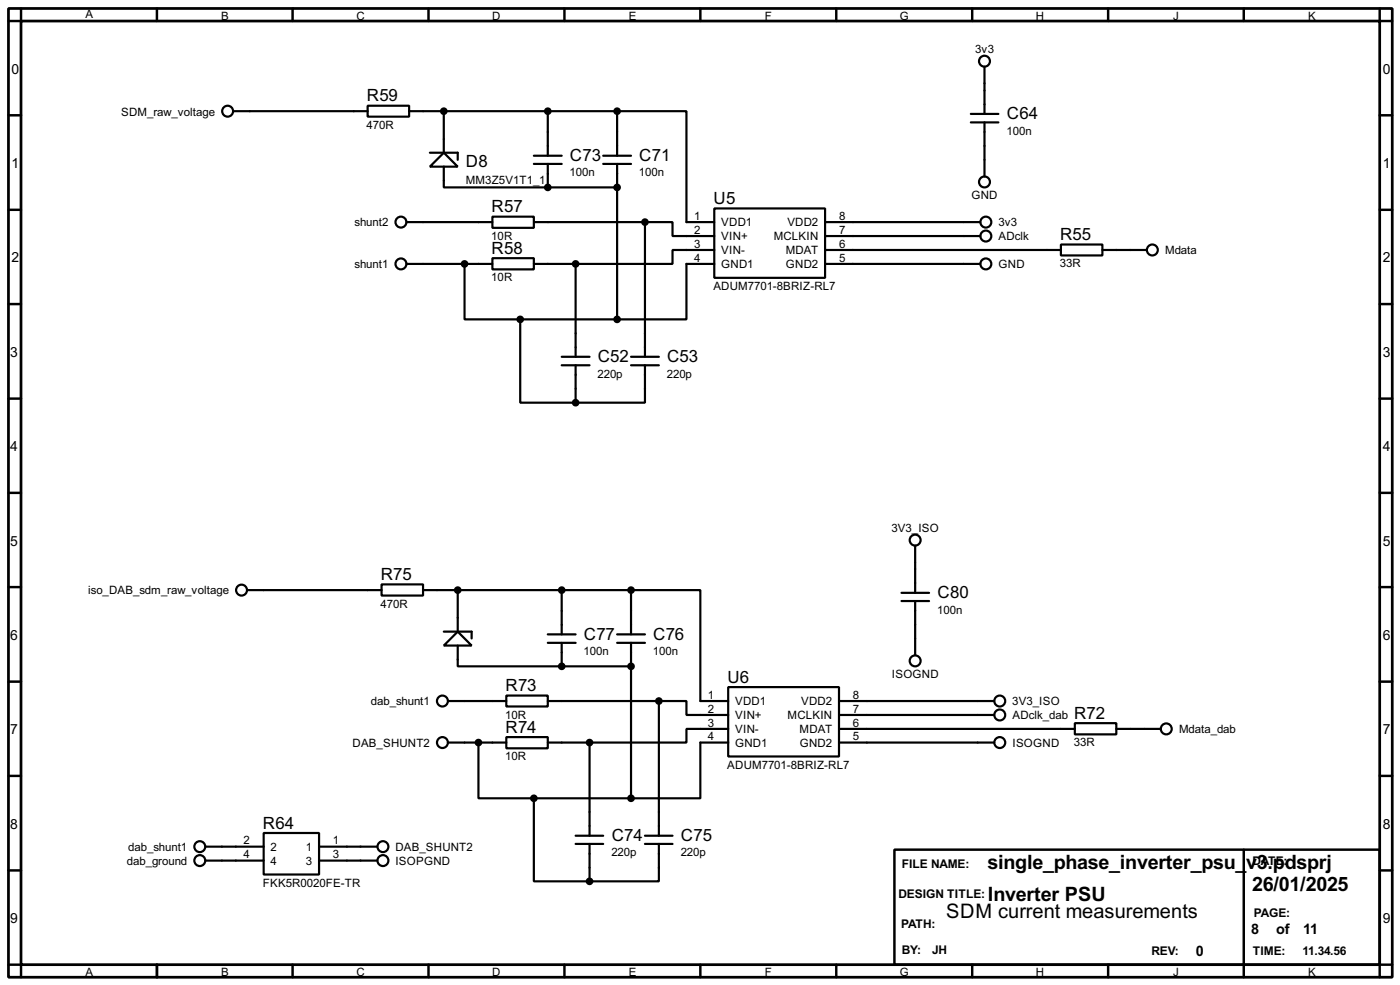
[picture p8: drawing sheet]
<svg xmlns="http://www.w3.org/2000/svg" width="256mm" height="180mm" viewBox="0 0 256 180" stroke-linecap="round" stroke-linejoin="round" font-family="sans-serif">
<path d="M1.6 1.6h253.5v177.3h-253.5zM3.9 3.9h248.9v172.7h-248.9z" fill="none" stroke="#000" stroke-width=".5"/>
<g fill="none" stroke="#000" stroke-width=".45">
<path d="M3.9 1.6v2.3h-2.3M28.8 1.6v2.3M53.6 1.6v2.3M78.5 1.6v2.3M103.4 1.6v2.3M128.3 1.6v2.3M153.2 1.6v2.3M178.1 1.6v2.3M203 1.6v2.3M227.9 1.6v2.3M252.8 1.6v2.3h2.3M1.6 21.1h2.3"/>
<path d="M1.6 38.4h2.3M252.8 21.1h2.3M252.8 38.4h2.3M1.6 55.7h2.3M252.8 55.7h2.3M1.6 73h2.3M252.8 73h2.3M1.6 90.2h2.3M252.8 90.2h2.3M1.6 107.5h2.3M252.8 107.5h2.3M1.6 124.8h2.3"/>
<path d="M252.8 124.8h2.3M1.6 142h2.3M1.6 159.3h2.3M163.9 155.5h88.9v21.1h-88.9zM227.9 155.5v23.4M252.8 142h2.3M252.8 159.3h2.3M1.6 176.6h2.3v2.3M28.8 176.6v2.3M53.6 176.6v2.3M78.5 176.6v2.3M103.4 176.6v2.3"/>
<path d="M128.3 176.6v2.3M153.2 176.6v2.3M178.1 176.6v2.3M203 176.6v2.3M255.1 176.6h-2.3v2.3"/>
</g>
<g fill="none" stroke="#000" stroke-width=".4">
<path d="M67.4 19.4h7.6v2h-7.6zM180.4 12.2v8.7M42.7 20.4h24.7M75 20.4h38.1M78.8 28h5.1v1.3M81.3 28l2.6 2.5h-5.1zM81.3 30.5v3.8h19.1M81.3 20.4v7.6M90.2 39.7h7.6v2h-7.6zM97.8 30h5.1M97.8 28.5h5.1M100.4 34.3h12.7"/>
<path d="M100.4 20.4v8.1M100.4 30v4.3M110.5 30h5.1M110.5 28.5h5.1M113.1 20.4h12.7v20.3h5.1M113.1 20.4v8.1M113.1 30v28.5M130.9 38.2h20.3v12.7h-20.3zM177.9 20.9h5M177.9 22.4h5M180.4 22.4v9.9M74.5 48.3h15.7"/>
<path d="M74.5 40.7h15.7M85.1 48.3v10.2h10.2M90.2 47.3h7.6v2h-7.6zM95.3 58.5v15.2h10.2M95.3 58.5h17.8M97.8 48.3h7.7M97.8 40.7h20.4M105.5 48.3v17M118.2 40.7h5v2.5h7.7M118.2 40.7v24.6M130.9 45.8h-7.7v2.5h-17.7M130.9 48.3h-5.1v10.2h-12.7"/>
<path d="M151.2 48.3h28.4M151.2 43.2h28.4M151.2 45.8h43.2M151.2 40.7h28.4M194.4 44.8h7.6v2h-7.6zM202 45.8h8.1M102.9 66.9h5.1M102.9 65.3h5.1M105.5 66.9v6.8M115.6 66.9h5.1M115.6 65.3h5.1M118.2 66.9v6.8h-12.7"/>
<path d="M167.7 99.9v8.6M45.3 108h24.6M69.9 107h7.6v2h-7.6zM77.5 108h38.1M81.3 115.6h5.1v1.3M83.9 115.6l2.5 2.6h-5.1zM83.9 118.2v3.8h19M83.9 108v7.6M100.4 117.7h5.1M100.4 116.1h5.1M102.9 108v8.1M102.9 117.7v4.3"/>
<path d="M113.1 117.7h5.1M113.1 116.1h5.1M115.6 108h12.7v20.3h5.1M115.6 108v8.1M115.6 117.7v28.4M165.2 108.5h5M165.2 110h5M167.7 110v9.9M82.1 135.9h10.7M82.1 128.3h10.7M87.7 135.9v10.2h10.1M92.8 127.3h7.6v2h-7.6z"/>
<path d="M92.8 134.9h7.6v2.1h-7.6zM100.4 135.9h7.6M100.4 128.3h20.3M102.9 122h12.7M108 135.9v17.1M120.7 128.3h5.1v2.6h7.6M120.7 128.3v24.7M133.4 125.8h20.3v12.7h-20.3zM133.4 133.4h-7.6v2.5h-17.8M133.4 135.9h-5.1v10.2h-12.7M153.7 135.9h28.5M153.7 130.9h28.5"/>
<path d="M153.7 133.4h43.2M153.7 128.3h28.5M196.9 132.4h7.6v2h-7.6zM204.5 133.4h8.2M37.6 157.5h10.7M37.6 155h10.7M48.3 152.5h10.2v7.6h-10.2zM58.5 157.5h10.6M58.5 155h10.6M97.8 146.1v15.2h10.2M97.8 146.1h17.8M105.5 154.5h5"/>
<path d="M105.5 153h5M108 154.5v6.8M118.2 154.5h5M118.2 153h5M120.7 154.5v6.8h-12.7"/>
<circle cx="180.3" cy="11.2" r="1"/>
<circle cx="41.7" cy="20.4" r="1"/>
<circle cx="180.3" cy="33.3" r="1"/>
<circle cx="73.4" cy="48.3" r="1"/>
<circle cx="73.4" cy="40.7" r="1"/>
<circle cx="180.6" cy="43.2" r="1"/>
<circle cx="180.6" cy="40.7" r="1"/>
<circle cx="180.6" cy="48.3" r="1"/>
<circle cx="211.1" cy="45.8" r="1"/>
<circle cx="167.6" cy="98.9" r="1"/>
<circle cx="44.2" cy="108" r="1"/>
<circle cx="81" cy="128.3" r="1"/>
<circle cx="81" cy="135.9" r="1"/>
<circle cx="167.6" cy="121" r="1"/>
<circle cx="183.1" cy="135.9" r="1"/>
<circle cx="183.1" cy="128.3" r="1"/>
<circle cx="183.1" cy="130.9" r="1"/>
<circle cx="213.6" cy="133.4" r="1"/>
<circle cx="36.6" cy="157.5" r="1"/>
<circle cx="36.6" cy="155" r="1"/>
<circle cx="70.1" cy="157.5" r="1"/>
<circle cx="70.1" cy="155" r="1"/>
</g>
<g fill="#000">
<circle cx="100.4" cy="34.3" r=".2"/>
<circle cx="113.1" cy="34.3" r=".2"/>
<circle cx="102.9" cy="122" r=".2"/>
<circle cx="115.6" cy="122" r=".2"/>
</g>
<g fill="#000" stroke="#000" stroke-width=".4">
<circle cx="81.3" cy="20.4" r=".5"/>
<circle cx="100.3" cy="20.4" r=".5"/>
<circle cx="100.3" cy="34.3" r=".5"/>
<circle cx="113" cy="20.4" r=".5"/>
<circle cx="113" cy="34.3" r=".5"/>
<circle cx="85.1" cy="48.3" r=".5"/>
<circle cx="95.3" cy="58.5" r=".5"/>
<circle cx="105.4" cy="48.3" r=".5"/>
<circle cx="113" cy="58.5" r=".5"/>
<circle cx="118.1" cy="40.7" r=".5"/>
<circle cx="105.4" cy="73.7" r=".5"/>
<circle cx="83.8" cy="108" r=".5"/>
<circle cx="102.9" cy="108" r=".5"/>
<circle cx="115.6" cy="108" r=".5"/>
<circle cx="87.6" cy="135.9" r=".5"/>
<circle cx="102.9" cy="122" r=".5"/>
<circle cx="108" cy="135.9" r=".5"/>
<circle cx="115.6" cy="122" r=".5"/>
<circle cx="120.7" cy="128.3" r=".5"/>
<circle cx="97.8" cy="146.1" r=".5"/>
<circle cx="115.6" cy="146.1" r=".5"/>
<circle cx="108" cy="161.3" r=".5"/>
</g>
<g font-size="4.1">
<text x="180.9" y="159.1">single_phase_inverter_psu_</text>
<text x="228.3" y="159.1">v3.pdsprj</text>
<text x="173.3" y="168">SDM current measurements</text>
<text x="181" y="164.9">Inverter PSU</text>
<text x="229.4" y="163.1">26/01/2025</text>
</g>
<g font-size="3.5">
<text x="67.2" y="18.5">R59</text>
<text x="184.5" y="21.8">C64</text>
<text x="104.4" y="29.4">C73</text>
<text x="117.1" y="29.4">C71</text>
<text x="85.4" y="30.7">D8</text>
<text x="90.1" y="38.8">R57</text>
<text x="130.7" y="37.4">U5</text>
<text x="90.1" y="46.5">R58</text>
<text x="194.2" y="43.9">R55</text>
<text x="109.5" y="66.3">C52</text>
<text x="122.2" y="66.3">C53</text>
<text x="69.8" y="106.2">R75</text>
<text x="171.8" y="109.4">C80</text>
<text x="107" y="117.1">C77</text>
<text x="119.7" y="117.1">C76</text>
<text x="133.3" y="125">U6</text>
<text x="92.6" y="126.5">R73</text>
<text x="196.8" y="131.6">R72</text>
<text x="92.6" y="134.1">R74</text>
<text x="48.2" y="151.7">R64</text>
<text x="112.1" y="153.9">C74</text>
<text x="124.8" y="153.9">C75</text>
</g>
<g font-size="3">
<text x="229.2" y="171">8</text>
<text x="233.8" y="171">of</text>
<text x="238.8" y="171">11</text>
<text x="219.1" y="175">0</text>
</g>
<g font-size="2.9">
<text x="2.1" y="13.5">0</text>
<text x="253.4" y="13.5">0</text>
<text x="2.1" y="30.7">1</text>
<text x="253.4" y="30.7">1</text>
<text x="2.1" y="48">2</text>
<text x="253.4" y="48">2</text>
<text x="1.9" y="65.3">3</text>
<text x="253.4" y="65.3">3</text>
<text x="1.9" y="82.5">4</text>
<text x="253.4" y="82.5">4</text>
<text x="1.9" y="99.9">5</text>
<text x="253.4" y="99.9">5</text>
<text x="1.9" y="117.1">6</text>
<text x="253.4" y="117.1">6</text>
<text x="1.9" y="134.4">7</text>
<text x="253.4" y="134.4">7</text>
<text x="1.9" y="151.7">8</text>
<text x="253.4" y="151.7">8</text>
<text x="1.9" y="168.9">9</text>
<text x="253.4" y="168.9">9</text>
</g>
<g font-size="2.5">
<text x="165.2" y="158.9">FILE NAME:</text>
<text x="229.4" y="158.4">DATE:</text>
<text x="164.6" y="164.4">DESIGN TITLE:</text>
<text x="229.7" y="167.8">PAGE:</text>
<text x="165.1" y="169.8">PATH:</text>
<text x="165.2" y="174.6">BY:</text>
<text x="170.7" y="174.6">JH</text>
<text x="210.9" y="174.8">REV:</text>
<text x="229.5" y="174.8">TIME:</text>
<text x="238.6" y="174.8">11.34.56</text>
</g>
<g font-size="2.4">
<text x="15.6" y="3.4">A</text>
<text x="40.5" y="3.6">B</text>
<text x="65.3" y="3.6">C</text>
<text x="90.2" y="3.6">D</text>
<text x="115.2" y="3.6">E</text>
<text x="140.1" y="3.6">F</text>
<text x="164.8" y="3.6">G</text>
<text x="189.8" y="3.6">H</text>
<text x="214.9" y="3.6">J</text>
<text x="239.6" y="3.6">K</text>
<text x="178.7" y="9.7">3v3</text>
<text x="22.2" y="21.2">SDM_raw_voltage</text>
<text x="67.2" y="23.6">470R</text>
<text x="184.4" y="24.7">100n</text>
<text x="85.3" y="33.6">MM3Z5V1T1_1</text>
<text x="104.4" y="32.3">100n</text>
<text x="117.1" y="32.3">100n</text>
<text x="65" y="41.5">shunt2</text>
<text x="127.2" y="40.2">1</text>
<text x="132.1" y="41.5">VDD1</text>
<text x="144.2" y="41.5">VDD2</text>
<text x="153.7" y="40.2">8</text>
<text x="178" y="36.4">GND</text>
<text x="182.9" y="41.5">3v3</text>
<text x="90" y="43.9">10R</text>
<text x="127.2" y="42.8">2</text>
<text x="127.2" y="45.4">3</text>
<text x="127.2" y="47.9">4</text>
<text x="132.1" y="44">VIN+</text>
<text x="132.1" y="46.6">VIN-</text>
<text x="141.7" y="44">MCLKIN</text>
<text x="143.9" y="46.6">MDAT</text>
<text x="153.7" y="42.8">7</text>
<text x="153.7" y="45.4">6</text>
<text x="153.7" y="47.9">5</text>
<text x="182.9" y="44">ADclk</text>
<text x="213.4" y="46.6">Mdata</text>
<text x="65" y="49.1">shunt1</text>
<text x="90" y="51.5">10R</text>
<text x="130.7" y="53.1">ADUM7701-8BRIZ-RL7</text>
<text x="132.1" y="49.1">GND1</text>
<text x="144" y="49.1">GND2</text>
<text x="182.9" y="49.1">GND</text>
<text x="194.2" y="49">33R</text>
<text x="109.5" y="69.1">220p</text>
<text x="122.2" y="69.1">220p</text>
<text x="163.3" y="97.4">3V3_ISO</text>
<text x="16.2" y="108.8">iso_DAB_sdm_raw_voltage</text>
<text x="69.7" y="111.2">470R</text>
<text x="171.7" y="112.3">100n</text>
<text x="106.9" y="120">100n</text>
<text x="119.6" y="120">100n</text>
<text x="163.4" y="124">ISOGND</text>
<text x="68" y="129.1">dab_shunt1</text>
<text x="92.6" y="131.5">10R</text>
<text x="129.7" y="127.9">1</text>
<text x="129.7" y="130.5">2</text>
<text x="134.7" y="129.1">VDD1</text>
<text x="134.7" y="131.7">VIN+</text>
<text x="144.3" y="131.7">MCLKIN</text>
<text x="146.8" y="129.1">VDD2</text>
<text x="156.3" y="127.9">8</text>
<text x="156.3" y="130.5">7</text>
<text x="185.5" y="129.1">3V3_ISO</text>
<text x="185.5" y="131.7">ADclk_dab</text>
<text x="64.6" y="136.7">DAB_SHUNT2</text>
<text x="129.7" y="133">3</text>
<text x="129.7" y="135.5">4</text>
<text x="134.7" y="134.2">VIN-</text>
<text x="134.7" y="136.7">GND1</text>
<text x="146.5" y="134.2">MDAT</text>
<text x="146.5" y="136.7">GND2</text>
<text x="156.3" y="133">6</text>
<text x="156.3" y="135.5">5</text>
<text x="185.5" y="136.7">ISOGND</text>
<text x="196.7" y="136.6">33R</text>
<text x="216" y="134.2">Mdata_dab</text>
<text x="92.6" y="139.2">10R</text>
<text x="133.2" y="140.7">ADUM7701-8BRIZ-RL7</text>
<text x="23.5" y="155.8">dab_shunt1</text>
<text x="44.6" y="154.6">2</text>
<text x="49.6" y="155.8">2</text>
<text x="56.1" y="155.8">1</text>
<text x="61" y="154.6">1</text>
<text x="72.4" y="155.8">DAB_SHUNT2</text>
<text x="23.3" y="158.3">dab_ground</text>
<text x="44.6" y="157.1">4</text>
<text x="49.6" y="158.3">4</text>
<text x="56.1" y="158.3">3</text>
<text x="61" y="157.1">3</text>
<text x="72.4" y="158.3">ISOPGND</text>
<text x="112" y="156.8">220p</text>
<text x="124.7" y="156.8">220p</text>
<text x="48.1" y="162.3">FKK5R0020FE-TR</text>
<text x="15.6" y="178.7">A</text>
<text x="40.5" y="178.7">B</text>
<text x="65.3" y="178.7">C</text>
<text x="90.2" y="178.7">D</text>
<text x="115.2" y="178.7">E</text>
<text x="140.1" y="178.7">F</text>
<text x="164.8" y="178.7">G</text>
<text x="189.8" y="178.7">H</text>
<text x="214.9" y="178.7">J</text>
<text x="239.6" y="178.7">K</text>
</g>
</svg>
